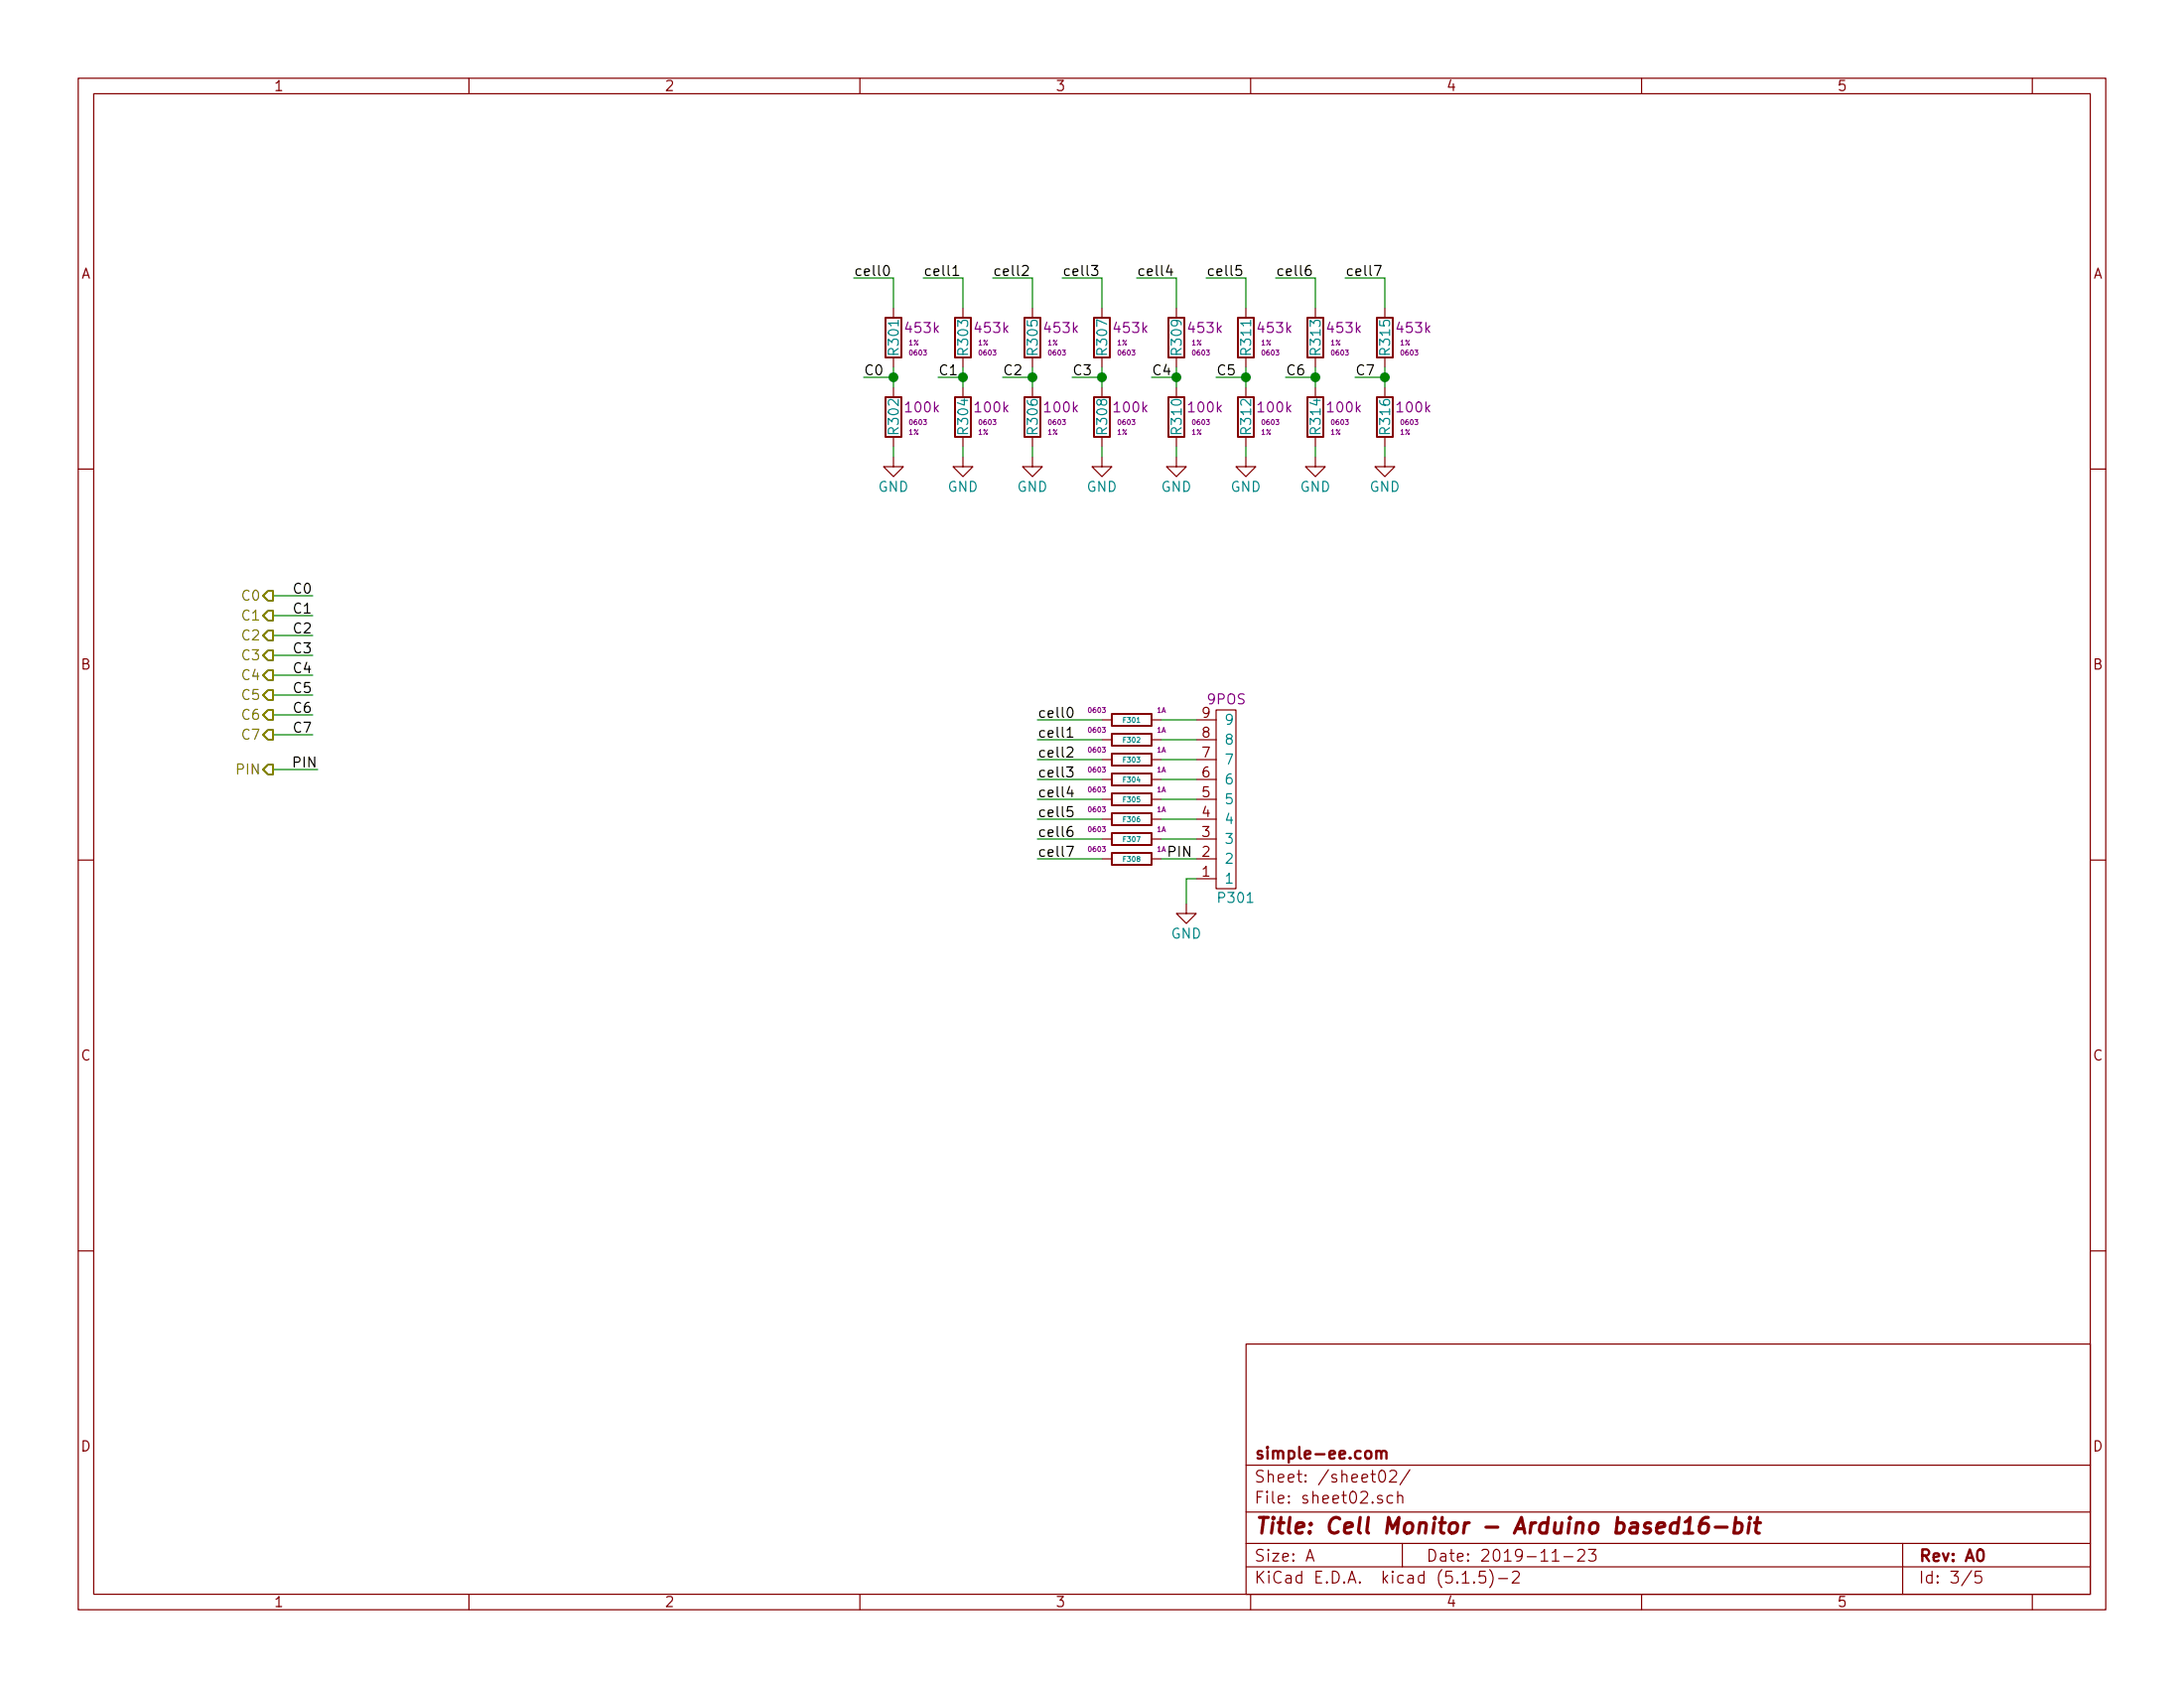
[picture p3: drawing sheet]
EESchema Schematic File Version 4
EELAYER 30 0
EELAYER END
$Descr A 11000 8500
encoding utf-8
Sheet 3 5
Title "Cell Monitor - Arduino based16-bit"
Date "2019-11-23"
Rev "A0"
Comp "simple-ee.com"
Comment1 ""
Comment2 ""
Comment3 ""
Comment4 ""
$EndDescr
Wire Wire Line
	5550 3625 5225 3625
Wire Wire Line
	5550 3725 5225 3725
Wire Wire Line
	5550 3825 5225 3825
Wire Wire Line
	5225 3925 5550 3925
Wire Wire Line
	5550 4025 5225 4025
Wire Wire Line
	5550 4125 5225 4125
Wire Wire Line
	5550 4225 5225 4225
Wire Wire Line
	5550 4325 5225 4325
Text Label 5225 4125 0    50   ~ 0
cell5
Text Label 5225 4025 0    50   ~ 0
cell4
Text Label 5225 4225 0    50   ~ 0
cell6
Text Label 5225 4325 0    50   ~ 0
cell7
Text Label 5225 3725 0    50   ~ 0
cell1
Text Label 5225 3625 0    50   ~ 0
cell0
Text Label 5225 3825 0    50   ~ 0
cell2
Text Label 5225 3925 0    50   ~ 0
cell3
$Comp
L power:GND #PWR0301
U 1 1
P 4500 2300
F 0 "#PWR0301" H 4500 2050 50  0001 C CNN
F 1 "GND" H 4500 2150 50  0000 C CNN
F 2 "" H 4500 2300 50  0001 C CNN
F 3 "" H 4500 2300 50  0001 C CNN
	1    4500 2300
	1    0    0    -1  
$EndComp
$Comp
L power:GND #PWR0302
U 1 1
P 4850 2300
F 0 "#PWR0302" H 4850 2050 50  0001 C CNN
F 1 "GND" H 4850 2150 50  0000 C CNN
F 2 "" H 4850 2300 50  0001 C CNN
F 3 "" H 4850 2300 50  0001 C CNN
	1    4850 2300
	1    0    0    -1  
$EndComp
$Comp
L power:GND #PWR0303
U 1 1
P 5200 2300
F 0 "#PWR0303" H 5200 2050 50  0001 C CNN
F 1 "GND" H 5200 2150 50  0000 C CNN
F 2 "" H 5200 2300 50  0001 C CNN
F 3 "" H 5200 2300 50  0001 C CNN
	1    5200 2300
	1    0    0    -1  
$EndComp
$Comp
L power:GND #PWR0304
U 1 1
P 5550 2300
F 0 "#PWR0304" H 5550 2050 50  0001 C CNN
F 1 "GND" H 5550 2150 50  0000 C CNN
F 2 "" H 5550 2300 50  0001 C CNN
F 3 "" H 5550 2300 50  0001 C CNN
	1    5550 2300
	1    0    0    -1  
$EndComp
$Comp
L power:GND #PWR0305
U 1 1
P 5925 2300
F 0 "#PWR0305" H 5925 2050 50  0001 C CNN
F 1 "GND" H 5925 2150 50  0000 C CNN
F 2 "" H 5925 2300 50  0001 C CNN
F 3 "" H 5925 2300 50  0001 C CNN
	1    5925 2300
	1    0    0    -1  
$EndComp
$Comp
L power:GND #PWR0307
U 1 1
P 6275 2300
F 0 "#PWR0307" H 6275 2050 50  0001 C CNN
F 1 "GND" H 6275 2150 50  0000 C CNN
F 2 "" H 6275 2300 50  0001 C CNN
F 3 "" H 6275 2300 50  0001 C CNN
	1    6275 2300
	1    0    0    -1  
$EndComp
$Comp
L power:GND #PWR0308
U 1 1
P 6625 2300
F 0 "#PWR0308" H 6625 2050 50  0001 C CNN
F 1 "GND" H 6625 2150 50  0000 C CNN
F 2 "" H 6625 2300 50  0001 C CNN
F 3 "" H 6625 2300 50  0001 C CNN
	1    6625 2300
	1    0    0    -1  
$EndComp
$Comp
L power:GND #PWR0309
U 1 1
P 6975 2300
F 0 "#PWR0309" H 6975 2050 50  0001 C CNN
F 1 "GND" H 6975 2150 50  0000 C CNN
F 2 "" H 6975 2300 50  0001 C CNN
F 3 "" H 6975 2300 50  0001 C CNN
	1    6975 2300
	1    0    0    -1  
$EndComp
Wire Wire Line
	6975 2250 6975 2300
Wire Wire Line
	6625 2250 6625 2300
Wire Wire Line
	6275 2250 6275 2300
Wire Wire Line
	5925 2250 5925 2300
Wire Wire Line
	5550 2250 5550 2300
Wire Wire Line
	5200 2250 5200 2300
Wire Wire Line
	4850 2250 4850 2300
Wire Wire Line
	4500 2250 4500 2300
Wire Wire Line
	4500 1850 4500 1900
Wire Wire Line
	4500 1550 4500 1400
Wire Wire Line
	4500 1400 4300 1400
Wire Wire Line
	4850 1850 4850 1900
Wire Wire Line
	4850 1550 4850 1400
Wire Wire Line
	4850 1400 4650 1400
Text Label 4300 1400 0    50   ~ 0
cell0
Text Label 4650 1400 0    50   ~ 0
cell1
Wire Wire Line
	5200 1850 5200 1900
Wire Wire Line
	5200 1550 5200 1400
Wire Wire Line
	5200 1400 5000 1400
Text Label 5000 1400 0    50   ~ 0
cell2
$Comp
L Resistors_0603:RC0603FR-07453KL R313
U 1 1
P 6625 1700
F 0 "R313" V 6625 1600 50  0000 L CNN
F 1 "RC0603FR-07453KL" V 6725 1700 50  0001 C CNN
F 2 "Passives:R_0603_Handsolder" V 6555 1700 50  0001 C CNN
F 3 "" V 6705 1700 50  0000 C CNN
F 4 "Yageo" V 6805 1800 60  0001 C CNN "Manufacturer"
F 5 "453k" H 6675 1750 50  0000 L CNN "P_Value"
F 6 "1/10W" V 6925 2000 60  0001 C CNN "P_Rating"
F 7 "1%" H 6700 1675 25  0000 L CNN "P_Tolerance"
F 8 "0603" H 6700 1625 25  0000 L CNN "Package"
	1    6625 1700
	1    0    0    -1  
$EndComp
Wire Wire Line
	5550 1850 5550 1900
Wire Wire Line
	5925 1850 5925 1900
Wire Wire Line
	6275 1850 6275 1900
Wire Wire Line
	6625 1850 6625 1900
Wire Wire Line
	6975 1850 6975 1900
Wire Wire Line
	5550 1550 5550 1400
Wire Wire Line
	5550 1400 5350 1400
Wire Wire Line
	5925 1550 5925 1400
Wire Wire Line
	5925 1400 5725 1400
Wire Wire Line
	6275 1550 6275 1400
Wire Wire Line
	6275 1400 6075 1400
Wire Wire Line
	6625 1550 6625 1400
Wire Wire Line
	6625 1400 6425 1400
$Comp
L Resistors_0603:RC0603FR-07453KL R315
U 1 1
P 6975 1700
F 0 "R315" V 6975 1600 50  0000 L CNN
F 1 "RC0603FR-07453KL" V 7075 1700 50  0001 C CNN
F 2 "Passives:R_0603_Handsolder" V 6905 1700 50  0001 C CNN
F 3 "" V 7055 1700 50  0000 C CNN
F 4 "Yageo" V 7155 1800 60  0001 C CNN "Manufacturer"
F 5 "453k" H 7025 1750 50  0000 L CNN "P_Value"
F 6 "1/10W" V 7275 2000 60  0001 C CNN "P_Rating"
F 7 "1%" H 7050 1675 25  0000 L CNN "P_Tolerance"
F 8 "0603" H 7050 1625 25  0000 L CNN "Package"
	1    6975 1700
	1    0    0    -1  
$EndComp
Wire Wire Line
	6975 1550 6975 1400
Wire Wire Line
	6975 1400 6775 1400
Text Label 5350 1400 0    50   ~ 0
cell3
Text Label 5725 1400 0    50   ~ 0
cell4
Text Label 6075 1400 0    50   ~ 0
cell5
Text Label 6425 1400 0    50   ~ 0
cell6
Text Label 6775 1400 0    50   ~ 0
cell7
Wire Wire Line
	4500 1900 4350 1900
Connection ~ 4500 1900
Wire Wire Line
	4500 1900 4500 1950
Text Label 4350 1900 0    50   ~ 0
C0
Text Label 4725 1900 0    50   ~ 0
C1
Text Label 5050 1900 0    50   ~ 0
C2
Text Label 5400 1900 0    50   ~ 0
C3
Text Label 5800 1900 0    50   ~ 0
C4
Text Label 6125 1900 0    50   ~ 0
C5
Text Label 6475 1900 0    50   ~ 0
C6
Text Label 6825 1900 0    50   ~ 0
C7
Wire Wire Line
	4725 1900 4850 1900
Connection ~ 4850 1900
Wire Wire Line
	4850 1900 4850 1950
Wire Wire Line
	5050 1900 5200 1900
Connection ~ 5200 1900
Wire Wire Line
	5200 1900 5200 1950
Wire Wire Line
	5400 1900 5550 1900
Connection ~ 5550 1900
Wire Wire Line
	5550 1900 5550 1950
Wire Wire Line
	5800 1900 5925 1900
Connection ~ 5925 1900
Wire Wire Line
	5925 1900 5925 1950
Wire Wire Line
	6125 1900 6275 1900
Connection ~ 6275 1900
Wire Wire Line
	6275 1900 6275 1950
Wire Wire Line
	6475 1900 6625 1900
Connection ~ 6625 1900
Wire Wire Line
	6625 1900 6625 1950
Wire Wire Line
	6825 1900 6975 1900
Connection ~ 6975 1900
Wire Wire Line
	6975 1900 6975 1950
$Comp
L power:GND #PWR0306
U 1 1
P 5975 4550
F 0 "#PWR0306" H 5975 4300 50  0001 C CNN
F 1 "GND" H 5975 4400 50  0000 C CNN
F 2 "" H 5975 4550 50  0001 C CNN
F 3 "" H 5975 4550 50  0001 C CNN
	1    5975 4550
	1    0    0    -1  
$EndComp
Wire Wire Line
	6025 4425 5975 4425
Wire Wire Line
	5975 4425 5975 4550
Text HLabel 1375 3000 0    50   Output ~ 0
C0
Text HLabel 1375 3100 0    50   Output ~ 0
C1
Text HLabel 1375 3200 0    50   Output ~ 0
C2
Text HLabel 1375 3300 0    50   Output ~ 0
C3
Text HLabel 1375 3400 0    50   Output ~ 0
C4
Text HLabel 1375 3500 0    50   Output ~ 0
C5
Text HLabel 1375 3600 0    50   Output ~ 0
C6
Text HLabel 1375 3700 0    50   Output ~ 0
C7
Wire Wire Line
	1375 3000 1575 3000
Wire Wire Line
	1375 3100 1575 3100
Wire Wire Line
	1375 3200 1575 3200
Wire Wire Line
	1375 3300 1575 3300
Wire Wire Line
	1375 3400 1575 3400
Wire Wire Line
	1375 3500 1575 3500
Wire Wire Line
	1375 3600 1575 3600
Wire Wire Line
	1375 3700 1575 3700
Text Label 1575 3000 2    50   ~ 0
C0
Text Label 1575 3100 2    50   ~ 0
C1
Text Label 1575 3200 2    50   ~ 0
C2
Text Label 1575 3300 2    50   ~ 0
C3
Text Label 1575 3400 2    50   ~ 0
C4
Text Label 1575 3500 2    50   ~ 0
C5
Text Label 1575 3600 2    50   ~ 0
C6
Text Label 1575 3700 2    50   ~ 0
C7
$Comp
L Connectors:S9B-PH-SM4-TB(LF)(SN) P301
U 1 1
P 6125 4375
F 0 "P301" H 6125 4525 50  0000 R CNN
F 1 "S9B-PH-SM4-TB(LF)(SN)" H 6075 3725 60  0001 C CNN
F 2 "Connectors_sg:S9B-PH-SM4-TB" V 6725 4825 60  0001 C CNN
F 3 "" H 6075 4575 60  0001 C CNN
F 4 "JST Sales America Inc." H 6025 4675 60  0001 C CNN "Manufacturer"
F 5 "9POS" H 6175 3525 50  0000 R CNN "P_Value"
F 6 "2A" H 6375 4825 50  0001 C CNN "P_Rating"
F 7 "SMD" H 6125 4975 60  0001 C CNN "Package"
	1    6125 4375
	-1   0    0    1   
$EndComp
$Comp
L Fuses:0686F1000-01 F301
U 1 1
P 5700 3625
F 0 "F301" V 5700 3625 25  0000 C CNN
F 1 "0686F1000-01" V 5625 3625 50  0001 C CNN
F 2 "Fuse:Fuse_0603_1608Metric" V 5630 3625 50  0001 C CNN
F 3 "" H 5700 3625 50  0001 C CNN
F 4 "Bel Fuse Inc" H 5700 3625 50  0001 C CNN "Manufacturer"
F 5 "1A" V 5650 3775 25  0000 C CNN "P_Value"
F 6 "63VDC" H 5700 3625 50  0001 C CNN "P_Rating"
F 7 "~40C~125C" H 5700 3625 50  0001 C CNN "P_Tolerance"
F 8 "0603" V 5650 3450 25  0000 C CNN "Package"
	1    5700 3625
	0    1    1    0   
$EndComp
$Comp
L Fuses:0686F1000-01 F302
U 1 1
P 5700 3725
F 0 "F302" V 5700 3725 25  0000 C CNN
F 1 "0686F1000-01" V 5625 3725 50  0001 C CNN
F 2 "Fuse:Fuse_0603_1608Metric" V 5630 3725 50  0001 C CNN
F 3 "" H 5700 3725 50  0001 C CNN
F 4 "Bel Fuse Inc" H 5700 3725 50  0001 C CNN "Manufacturer"
F 5 "1A" V 5650 3875 25  0000 C CNN "P_Value"
F 6 "63VDC" H 5700 3725 50  0001 C CNN "P_Rating"
F 7 "~40C~125C" H 5700 3725 50  0001 C CNN "P_Tolerance"
F 8 "0603" V 5650 3550 25  0000 C CNN "Package"
	1    5700 3725
	0    1    1    0   
$EndComp
$Comp
L Fuses:0686F1000-01 F303
U 1 1
P 5700 3825
F 0 "F303" V 5700 3825 25  0000 C CNN
F 1 "0686F1000-01" V 5625 3825 50  0001 C CNN
F 2 "Fuse:Fuse_0603_1608Metric" V 5630 3825 50  0001 C CNN
F 3 "" H 5700 3825 50  0001 C CNN
F 4 "Bel Fuse Inc" H 5700 3825 50  0001 C CNN "Manufacturer"
F 5 "1A" V 5650 3975 25  0000 C CNN "P_Value"
F 6 "63VDC" H 5700 3825 50  0001 C CNN "P_Rating"
F 7 "~40C~125C" H 5700 3825 50  0001 C CNN "P_Tolerance"
F 8 "0603" V 5650 3650 25  0000 C CNN "Package"
	1    5700 3825
	0    1    1    0   
$EndComp
$Comp
L Fuses:0686F1000-01 F304
U 1 1
P 5700 3925
F 0 "F304" V 5700 3925 25  0000 C CNN
F 1 "0686F1000-01" V 5625 3925 50  0001 C CNN
F 2 "Fuse:Fuse_0603_1608Metric" V 5630 3925 50  0001 C CNN
F 3 "" H 5700 3925 50  0001 C CNN
F 4 "Bel Fuse Inc" H 5700 3925 50  0001 C CNN "Manufacturer"
F 5 "1A" V 5650 4075 25  0000 C CNN "P_Value"
F 6 "63VDC" H 5700 3925 50  0001 C CNN "P_Rating"
F 7 "~40C~125C" H 5700 3925 50  0001 C CNN "P_Tolerance"
F 8 "0603" V 5650 3750 25  0000 C CNN "Package"
	1    5700 3925
	0    1    1    0   
$EndComp
$Comp
L Fuses:0686F1000-01 F305
U 1 1
P 5700 4025
F 0 "F305" V 5700 4025 25  0000 C CNN
F 1 "0686F1000-01" V 5625 4025 50  0001 C CNN
F 2 "Fuse:Fuse_0603_1608Metric" V 5630 4025 50  0001 C CNN
F 3 "" H 5700 4025 50  0001 C CNN
F 4 "Bel Fuse Inc" H 5700 4025 50  0001 C CNN "Manufacturer"
F 5 "1A" V 5650 4175 25  0000 C CNN "P_Value"
F 6 "63VDC" H 5700 4025 50  0001 C CNN "P_Rating"
F 7 "~40C~125C" H 5700 4025 50  0001 C CNN "P_Tolerance"
F 8 "0603" V 5650 3850 25  0000 C CNN "Package"
	1    5700 4025
	0    1    1    0   
$EndComp
$Comp
L Fuses:0686F1000-01 F306
U 1 1
P 5700 4125
F 0 "F306" V 5700 4125 25  0000 C CNN
F 1 "0686F1000-01" V 5625 4125 50  0001 C CNN
F 2 "Fuse:Fuse_0603_1608Metric" V 5630 4125 50  0001 C CNN
F 3 "" H 5700 4125 50  0001 C CNN
F 4 "Bel Fuse Inc" H 5700 4125 50  0001 C CNN "Manufacturer"
F 5 "1A" V 5650 4275 25  0000 C CNN "P_Value"
F 6 "63VDC" H 5700 4125 50  0001 C CNN "P_Rating"
F 7 "~40C~125C" H 5700 4125 50  0001 C CNN "P_Tolerance"
F 8 "0603" V 5650 3950 25  0000 C CNN "Package"
	1    5700 4125
	0    1    1    0   
$EndComp
$Comp
L Fuses:0686F1000-01 F307
U 1 1
P 5700 4225
F 0 "F307" V 5700 4225 25  0000 C CNN
F 1 "0686F1000-01" V 5625 4225 50  0001 C CNN
F 2 "Fuse:Fuse_0603_1608Metric" V 5630 4225 50  0001 C CNN
F 3 "" H 5700 4225 50  0001 C CNN
F 4 "Bel Fuse Inc" H 5700 4225 50  0001 C CNN "Manufacturer"
F 5 "1A" V 5650 4375 25  0000 C CNN "P_Value"
F 6 "63VDC" H 5700 4225 50  0001 C CNN "P_Rating"
F 7 "~40C~125C" H 5700 4225 50  0001 C CNN "P_Tolerance"
F 8 "0603" V 5650 4050 25  0000 C CNN "Package"
	1    5700 4225
	0    1    1    0   
$EndComp
$Comp
L Fuses:0686F1000-01 F308
U 1 1
P 5700 4325
F 0 "F308" V 5700 4325 25  0000 C CNN
F 1 "0686F1000-01" V 5625 4325 50  0001 C CNN
F 2 "Fuse:Fuse_0603_1608Metric" V 5630 4325 50  0001 C CNN
F 3 "" H 5700 4325 50  0001 C CNN
F 4 "Bel Fuse Inc" H 5700 4325 50  0001 C CNN "Manufacturer"
F 5 "1A" V 5650 4475 25  0000 C CNN "P_Value"
F 6 "63VDC" H 5700 4325 50  0001 C CNN "P_Rating"
F 7 "~40C~125C" H 5700 4325 50  0001 C CNN "P_Tolerance"
F 8 "0603" V 5650 4150 25  0000 C CNN "Package"
	1    5700 4325
	0    1    1    0   
$EndComp
Wire Wire Line
	5850 3625 6025 3625
Wire Wire Line
	5850 3725 6025 3725
Wire Wire Line
	6025 3825 5850 3825
Wire Wire Line
	5850 3925 6025 3925
Wire Wire Line
	5850 4025 6025 4025
Wire Wire Line
	5850 4125 6025 4125
Wire Wire Line
	5850 4225 6025 4225
Wire Wire Line
	6025 4325 5850 4325
Text HLabel 1375 3875 0    50   Output ~ 0
PIN
Wire Wire Line
	1375 3875 1600 3875
Text Label 1600 3875 2    50   ~ 0
PIN
$Comp
L Resistors_0603:CPF0603F100KC1 R302
U 1 1
P 4500 2100
F 0 "R302" V 4500 2100 50  0000 C CNN
F 1 "CPF0603F100KC1" V 4600 2100 50  0001 C CNN
F 2 "Passives:R_0603_Handsolder" V 4430 2100 50  0001 C CNN
F 3 "" V 4580 2100 50  0000 C CNN
F 4 "TE Connectivity Passive Product" V 4680 2200 60  0001 C CNN "Manufacturer"
F 5 "100k" H 4550 2150 50  0000 L CNN "P_Value"
F 6 "1/10W" V 4800 2400 60  0001 C CNN "P_Rating"
F 7 "1%" H 4575 2025 25  0000 L CNN "P_Tolerance"
F 8 "0603" H 4575 2075 25  0000 L CNN "Package"
	1    4500 2100
	1    0    0    -1  
$EndComp
$Comp
L Resistors_0603:CPF0603F100KC1 R304
U 1 1
P 4850 2100
F 0 "R304" V 4850 2100 50  0000 C CNN
F 1 "CPF0603F100KC1" V 4950 2100 50  0001 C CNN
F 2 "Passives:R_0603_Handsolder" V 4780 2100 50  0001 C CNN
F 3 "" V 4930 2100 50  0000 C CNN
F 4 "TE Connectivity Passive Product" V 5030 2200 60  0001 C CNN "Manufacturer"
F 5 "100k" H 4900 2150 50  0000 L CNN "P_Value"
F 6 "1/10W" V 5150 2400 60  0001 C CNN "P_Rating"
F 7 "1%" H 4925 2025 25  0000 L CNN "P_Tolerance"
F 8 "0603" H 4925 2075 25  0000 L CNN "Package"
	1    4850 2100
	1    0    0    -1  
$EndComp
$Comp
L Resistors_0603:CPF0603F100KC1 R306
U 1 1
P 5200 2100
F 0 "R306" V 5200 2100 50  0000 C CNN
F 1 "CPF0603F100KC1" V 5300 2100 50  0001 C CNN
F 2 "Passives:R_0603_Handsolder" V 5130 2100 50  0001 C CNN
F 3 "" V 5280 2100 50  0000 C CNN
F 4 "TE Connectivity Passive Product" V 5380 2200 60  0001 C CNN "Manufacturer"
F 5 "100k" H 5250 2150 50  0000 L CNN "P_Value"
F 6 "1/10W" V 5500 2400 60  0001 C CNN "P_Rating"
F 7 "1%" H 5275 2025 25  0000 L CNN "P_Tolerance"
F 8 "0603" H 5275 2075 25  0000 L CNN "Package"
	1    5200 2100
	1    0    0    -1  
$EndComp
$Comp
L Resistors_0603:CPF0603F100KC1 R308
U 1 1
P 5550 2100
F 0 "R308" V 5550 2100 50  0000 C CNN
F 1 "CPF0603F100KC1" V 5650 2100 50  0001 C CNN
F 2 "Passives:R_0603_Handsolder" V 5480 2100 50  0001 C CNN
F 3 "" V 5630 2100 50  0000 C CNN
F 4 "TE Connectivity Passive Product" V 5730 2200 60  0001 C CNN "Manufacturer"
F 5 "100k" H 5600 2150 50  0000 L CNN "P_Value"
F 6 "1/10W" V 5850 2400 60  0001 C CNN "P_Rating"
F 7 "1%" H 5625 2025 25  0000 L CNN "P_Tolerance"
F 8 "0603" H 5625 2075 25  0000 L CNN "Package"
	1    5550 2100
	1    0    0    -1  
$EndComp
$Comp
L Resistors_0603:CPF0603F100KC1 R310
U 1 1
P 5925 2100
F 0 "R310" V 5925 2100 50  0000 C CNN
F 1 "CPF0603F100KC1" V 6025 2100 50  0001 C CNN
F 2 "Passives:R_0603_Handsolder" V 5855 2100 50  0001 C CNN
F 3 "" V 6005 2100 50  0000 C CNN
F 4 "TE Connectivity Passive Product" V 6105 2200 60  0001 C CNN "Manufacturer"
F 5 "100k" H 5975 2150 50  0000 L CNN "P_Value"
F 6 "1/10W" V 6225 2400 60  0001 C CNN "P_Rating"
F 7 "1%" H 6000 2025 25  0000 L CNN "P_Tolerance"
F 8 "0603" H 6000 2075 25  0000 L CNN "Package"
	1    5925 2100
	1    0    0    -1  
$EndComp
$Comp
L Resistors_0603:CPF0603F100KC1 R312
U 1 1
P 6275 2100
F 0 "R312" V 6275 2100 50  0000 C CNN
F 1 "CPF0603F100KC1" V 6375 2100 50  0001 C CNN
F 2 "Passives:R_0603_Handsolder" V 6205 2100 50  0001 C CNN
F 3 "" V 6355 2100 50  0000 C CNN
F 4 "TE Connectivity Passive Product" V 6455 2200 60  0001 C CNN "Manufacturer"
F 5 "100k" H 6325 2150 50  0000 L CNN "P_Value"
F 6 "1/10W" V 6575 2400 60  0001 C CNN "P_Rating"
F 7 "1%" H 6350 2025 25  0000 L CNN "P_Tolerance"
F 8 "0603" H 6350 2075 25  0000 L CNN "Package"
	1    6275 2100
	1    0    0    -1  
$EndComp
$Comp
L Resistors_0603:CPF0603F100KC1 R314
U 1 1
P 6625 2100
F 0 "R314" V 6625 2100 50  0000 C CNN
F 1 "CPF0603F100KC1" V 6725 2100 50  0001 C CNN
F 2 "Passives:R_0603_Handsolder" V 6555 2100 50  0001 C CNN
F 3 "" V 6705 2100 50  0000 C CNN
F 4 "TE Connectivity Passive Product" V 6805 2200 60  0001 C CNN "Manufacturer"
F 5 "100k" H 6675 2150 50  0000 L CNN "P_Value"
F 6 "1/10W" V 6925 2400 60  0001 C CNN "P_Rating"
F 7 "1%" H 6700 2025 25  0000 L CNN "P_Tolerance"
F 8 "0603" H 6700 2075 25  0000 L CNN "Package"
	1    6625 2100
	1    0    0    -1  
$EndComp
$Comp
L Resistors_0603:CPF0603F100KC1 R316
U 1 1
P 6975 2100
F 0 "R316" V 6975 2100 50  0000 C CNN
F 1 "CPF0603F100KC1" V 7075 2100 50  0001 C CNN
F 2 "Passives:R_0603_Handsolder" V 6905 2100 50  0001 C CNN
F 3 "" V 7055 2100 50  0000 C CNN
F 4 "TE Connectivity Passive Product" V 7155 2200 60  0001 C CNN "Manufacturer"
F 5 "100k" H 7025 2150 50  0000 L CNN "P_Value"
F 6 "1/10W" V 7275 2400 60  0001 C CNN "P_Rating"
F 7 "1%" H 7050 2025 25  0000 L CNN "P_Tolerance"
F 8 "0603" H 7050 2075 25  0000 L CNN "Package"
	1    6975 2100
	1    0    0    -1  
$EndComp
Text Label 5875 4325 0    50   ~ 0
PIN
$Comp
L Resistors_0603:RC0603FR-07453KL R311
U 1 1
P 6275 1700
F 0 "R311" V 6275 1600 50  0000 L CNN
F 1 "RC0603FR-07453KL" V 6375 1700 50  0001 C CNN
F 2 "Passives:R_0603_Handsolder" V 6205 1700 50  0001 C CNN
F 3 "" V 6355 1700 50  0000 C CNN
F 4 "Yageo" V 6455 1800 60  0001 C CNN "Manufacturer"
F 5 "453k" H 6325 1750 50  0000 L CNN "P_Value"
F 6 "1/10W" V 6575 2000 60  0001 C CNN "P_Rating"
F 7 "1%" H 6350 1675 25  0000 L CNN "P_Tolerance"
F 8 "0603" H 6350 1625 25  0000 L CNN "Package"
	1    6275 1700
	1    0    0    -1  
$EndComp
$Comp
L Resistors_0603:RC0603FR-07453KL R309
U 1 1
P 5925 1700
F 0 "R309" V 5925 1600 50  0000 L CNN
F 1 "RC0603FR-07453KL" V 6025 1700 50  0001 C CNN
F 2 "Passives:R_0603_Handsolder" V 5855 1700 50  0001 C CNN
F 3 "" V 6005 1700 50  0000 C CNN
F 4 "Yageo" V 6105 1800 60  0001 C CNN "Manufacturer"
F 5 "453k" H 5975 1750 50  0000 L CNN "P_Value"
F 6 "1/10W" V 6225 2000 60  0001 C CNN "P_Rating"
F 7 "1%" H 6000 1675 25  0000 L CNN "P_Tolerance"
F 8 "0603" H 6000 1625 25  0000 L CNN "Package"
	1    5925 1700
	1    0    0    -1  
$EndComp
$Comp
L Resistors_0603:RC0603FR-07453KL R307
U 1 1
P 5550 1700
F 0 "R307" V 5550 1600 50  0000 L CNN
F 1 "RC0603FR-07453KL" V 5650 1700 50  0001 C CNN
F 2 "Passives:R_0603_Handsolder" V 5480 1700 50  0001 C CNN
F 3 "" V 5630 1700 50  0000 C CNN
F 4 "Yageo" V 5730 1800 60  0001 C CNN "Manufacturer"
F 5 "453k" H 5600 1750 50  0000 L CNN "P_Value"
F 6 "1/10W" V 5850 2000 60  0001 C CNN "P_Rating"
F 7 "1%" H 5625 1675 25  0000 L CNN "P_Tolerance"
F 8 "0603" H 5625 1625 25  0000 L CNN "Package"
	1    5550 1700
	1    0    0    -1  
$EndComp
$Comp
L Resistors_0603:RC0603FR-07453KL R305
U 1 1
P 5200 1700
F 0 "R305" V 5200 1600 50  0000 L CNN
F 1 "RC0603FR-07453KL" V 5300 1700 50  0001 C CNN
F 2 "Passives:R_0603_Handsolder" V 5130 1700 50  0001 C CNN
F 3 "" V 5280 1700 50  0000 C CNN
F 4 "Yageo" V 5380 1800 60  0001 C CNN "Manufacturer"
F 5 "453k" H 5250 1750 50  0000 L CNN "P_Value"
F 6 "1/10W" V 5500 2000 60  0001 C CNN "P_Rating"
F 7 "1%" H 5275 1675 25  0000 L CNN "P_Tolerance"
F 8 "0603" H 5275 1625 25  0000 L CNN "Package"
	1    5200 1700
	1    0    0    -1  
$EndComp
$Comp
L Resistors_0603:RC0603FR-07453KL R303
U 1 1
P 4850 1700
F 0 "R303" V 4850 1600 50  0000 L CNN
F 1 "RC0603FR-07453KL" V 4950 1700 50  0001 C CNN
F 2 "Passives:R_0603_Handsolder" V 4780 1700 50  0001 C CNN
F 3 "" V 4930 1700 50  0000 C CNN
F 4 "Yageo" V 5030 1800 60  0001 C CNN "Manufacturer"
F 5 "453k" H 4900 1750 50  0000 L CNN "P_Value"
F 6 "1/10W" V 5150 2000 60  0001 C CNN "P_Rating"
F 7 "1%" H 4925 1675 25  0000 L CNN "P_Tolerance"
F 8 "0603" H 4925 1625 25  0000 L CNN "Package"
	1    4850 1700
	1    0    0    -1  
$EndComp
$Comp
L Resistors_0603:RC0603FR-07453KL R301
U 1 1
P 4500 1700
F 0 "R301" V 4500 1600 50  0000 L CNN
F 1 "RC0603FR-07453KL" V 4600 1700 50  0001 C CNN
F 2 "Passives:R_0603_Handsolder" V 4430 1700 50  0001 C CNN
F 3 "" V 4580 1700 50  0000 C CNN
F 4 "Yageo" V 4680 1800 60  0001 C CNN "Manufacturer"
F 5 "453k" H 4550 1750 50  0000 L CNN "P_Value"
F 6 "1/10W" V 4800 2000 60  0001 C CNN "P_Rating"
F 7 "1%" H 4575 1675 25  0000 L CNN "P_Tolerance"
F 8 "0603" H 4575 1625 25  0000 L CNN "Package"
	1    4500 1700
	1    0    0    -1  
$EndComp
$EndSCHEMATC
